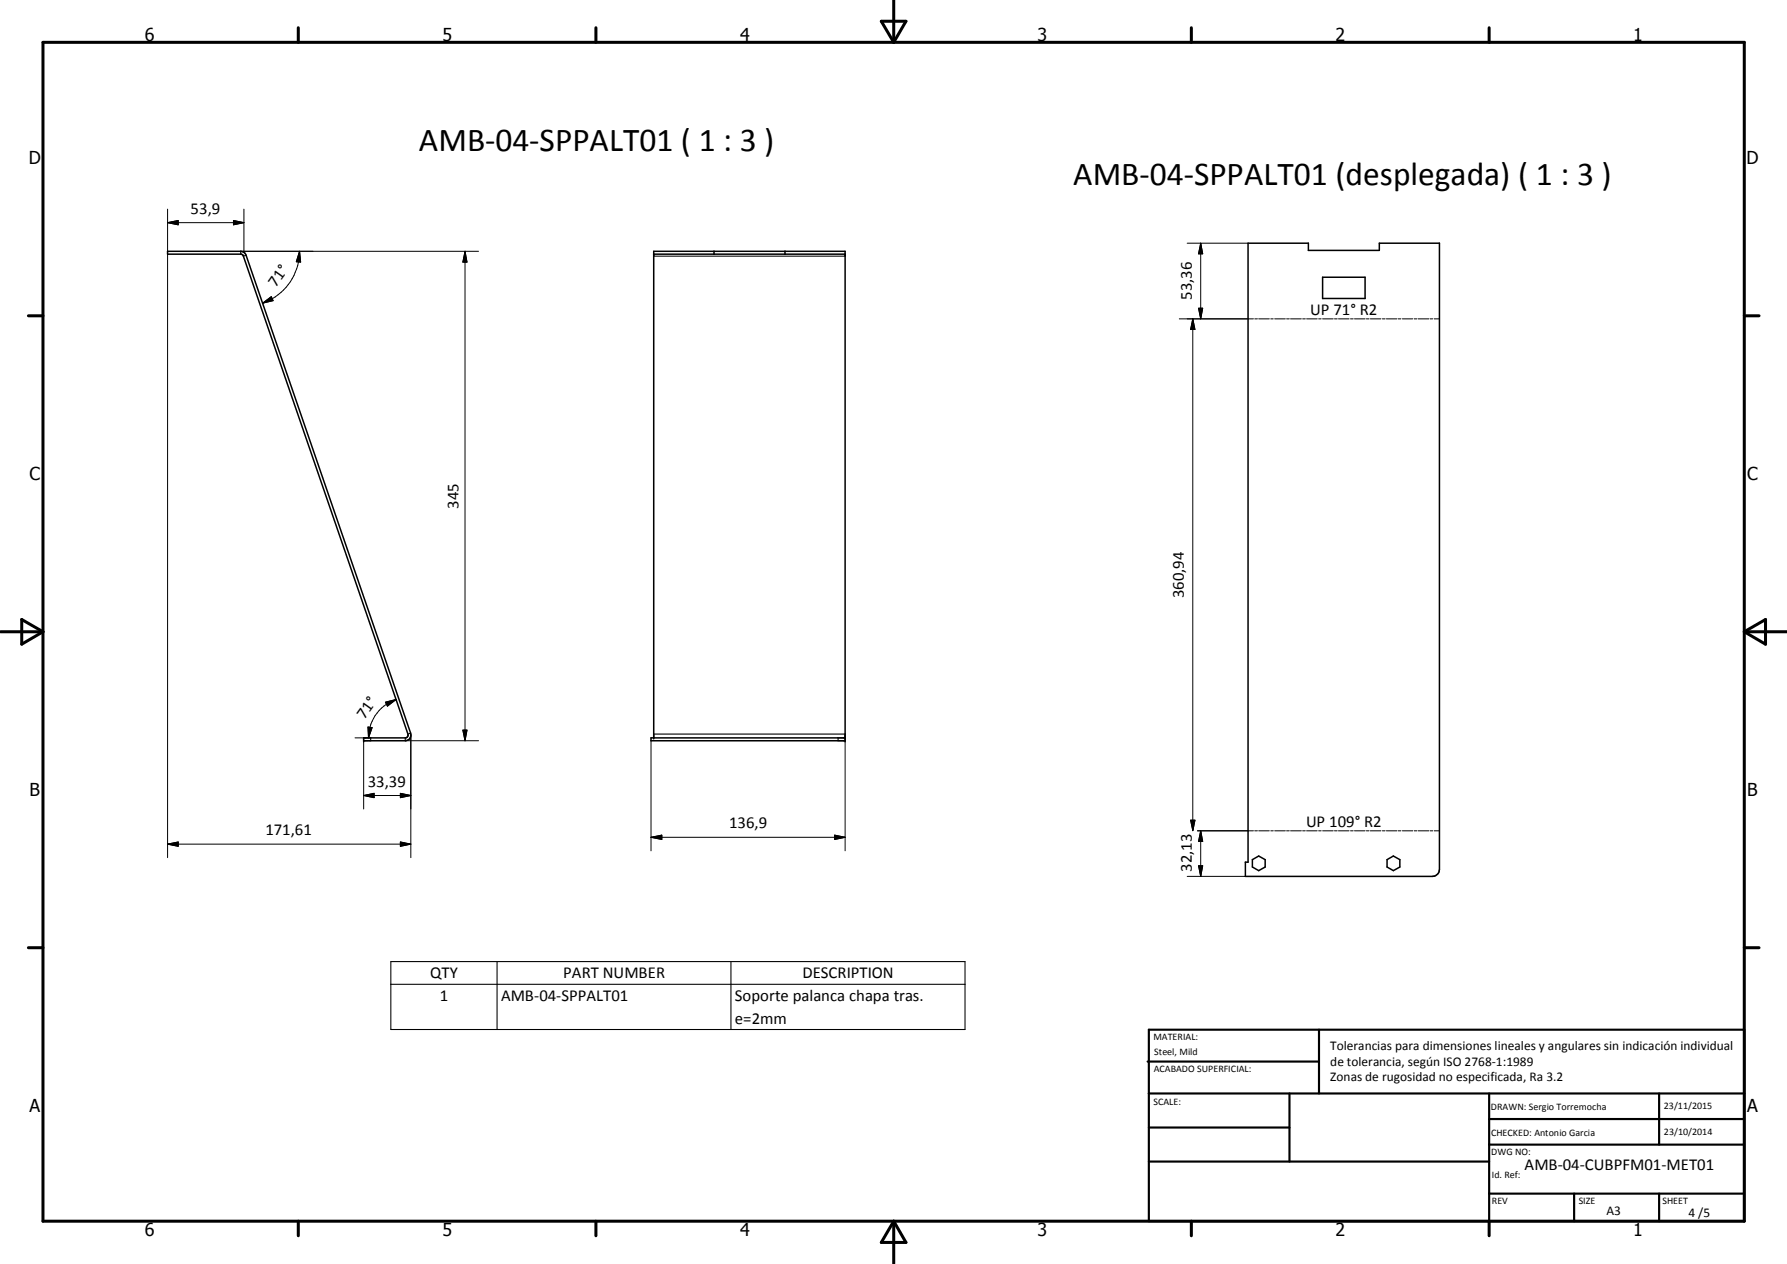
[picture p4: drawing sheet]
<svg xmlns="http://www.w3.org/2000/svg" width="420mm" height="297mm" viewBox="0 0 420 297" stroke-linecap="round" stroke-linejoin="round" font-family="sans-serif">
<path d="M39.4 59.1h17.2l.5 .1 .6 .5 38.9 112.6a1.37 1.37 0 0 1-1.3 1.8h-9.8v-.7h10l.3-.2 .2-.5-38.8-112.7-.4-.3h-17.4zM153.7 59.7h45M167.9 59.1v.6M184.6 59.1v.6M293.4 57.1h14.2v1.7h16.7v-1.7h14.1v147.2a1.73 1.73 0 0 1-1.6 1.7h-44v-3.4h.6zM311 65.2h10v4.9h-10zM153.7 173.4v-114.3h45v115h-45.6v-.7h45.6M294.5 202l1.4-.8 1.6 .8v1.8l-1.6 .8-1.4-.8zM326.1 202l1.5-.8 1.5 .8v1.8l-1.5 .8-1.5-.8z" fill="none" stroke="#000" stroke-width=".35"/>
<g fill="#000">
<circle cx="153.7" cy="59.7" r=".18"/>
<circle cx="198.7" cy="59.7" r=".18"/>
<circle cx="85.5" cy="173.4" r=".18"/>
<circle cx="85.5" cy="174.1" r=".18"/>
<circle cx="153.7" cy="173.4" r=".18"/>
<circle cx="198.7" cy="174.1" r=".18"/>
<circle cx="198.7" cy="173.4" r=".18"/>
</g>
<path d="M56.6 59.1v.6M57.9 60l-.7 .2M153.7 60.2h45M87.2 173.4v.7M95.3 173.4v.7M96.6 172.3l-.7 .2M153.7 172.5h45M197.1 173.4v.7M91.9 226h135v15.9h-135zM91.9 231.3h135M116.9 226v15.9M171.9 226v15.9" fill="none" stroke="#000" stroke-width=".25"/>
<g fill="none" stroke="#000" stroke-width=".24">
<path d="M39.4 52.3l2.5-.5v1zM39.4 52.3h18M39.4 49.1v10M39.4 59.7v141.8M54.9 51.8l2.5 .5-2.5 .5zM56.6 59.1h55.9M57.4 49.1v10.2M70.4 59.1l.3 2.5-1-.1zM70.4 59.1a12.8 12.8 0 0 1-3.7 9.1l-.6 .5a12.6 12.6 0 0 1-4.3 2.5M109.3 59.1l.5 2.5h-1zM109.3 59.1v115M279.1 57.1h14.3"/>
<path d="M282.3 57.1l.5 2.5h-1zM282.3 57.1v17.8M61.8 71.2l2-1.5 .4 1zM277.3 74.9h17.4M280.4 74.9l.6 2.5h-1.1zM280.4 74.9v120.2l-.5-2.4h1.1l-.5 2.4M281.8 72.4h1l-.5 2.5zM295 74.9h.6M295.9 74.9h2.5M298.8 74.9h.6M299.7 74.9h2.5M302.5 74.9h.6"/>
<path d="M303.4 74.9h2.6M306.3 74.9h.6M307.2 74.9h2.5M310 74.9h.6M311 74.9h2.5M313.8 74.9h.6M314.7 74.9h2.5M317.5 74.9h.7M318.5 74.9h2.5M321.3 74.9h.6M322.2 74.9h2.5M325 74.9h.7"/>
<path d="M326 74.9h2.5M328.7 74.9h.7M329.7 74.9h2.5M332.5 74.9h.7M333.4 74.9h2.5M336.2 74.9h.7M337.2 74.9h1.2M83.5 173.4h3.7M85.5 174.1v16M86.5 170.9l1 .1-.9 2.4zM90.6 165l2.5-.6-2 1.5zM93.1 164.4a9.5 9.5 0 0 0-6.5 9"/>
<path d="M95.3 174.1h17.2M96.6 172.7v28.8M108.8 171.6h1l-.5 2.5zM153.1 174.1v25.8M198.7 172.5v27.4M39.4 198.4l2.5-.5v1zM39.4 198.4h57.2M85.5 186.9l2.5-.5v1.1zM85.5 186.9h11.1M94.1 197.9l2.5 .5-2.5 .5zM94.1 186.4l2.5 .5-2.5 .6zM153.1 196.8l2.5-.5v1z"/>
<path d="M153.1 196.8h45.6M196.2 196.3l2.5 .5-2.5 .5zM279.9 192.7h1.1l-.6 2.5zM281.5 195.2h13.2M282.3 195.2l.5 2.5h-1zM282.3 195.2v10.8M295 195.2h.6M295.9 195.2h2.5M298.8 195.2h.6M299.7 195.2h2.5M302.5 195.2h.6M303.4 195.2h2.6"/>
<path d="M306.3 195.2h.6M307.2 195.2h2.5M310 195.2h.6M311 195.2h2.5M313.8 195.2h.6M314.7 195.2h2.5M317.5 195.2h.7M318.5 195.2h2.5M321.3 195.2h.6M322.2 195.2h2.5M325 195.2h.7M326 195.2h2.5"/>
<path d="M328.7 195.2h.7M329.7 195.2h2.5M332.5 195.2h.7M333.4 195.2h2.5M336.2 195.2h.7M337.2 195.2h1.2M279.1 206h13.7M281.8 203.5h1l-.5 2.5z"/>
</g>
<g fill="none" stroke="#000" stroke-width=".71">
<path d="M10.1 9.9h400v277.1h-400zM70.1 6.5v3.4M140.1 6.5v3.4M207.2 5h5.8l-2.9 4.9zM210.1 0v9.9M280.1 6.5v3.4M350.1 6.5v3.4M6.7 74.2h3.4M410.1 74.2h3.5M.1 148.5h10M5.1 145.6l5 2.9-5 2.9zM410.1 148.5h10"/>
<path d="M410.1 148.5l5-2.9v5.8zM6.7 222.7h3.4M410.1 222.7h3.5M70.1 287v3.4M140.1 287v3.4M210.1 287v10M210.1 287l2.9 5h-5.8zM280.1 287v3.4M350.1 287v3.4"/>
</g>
<g fill="none" stroke="#000" stroke-width=".51">
<path d="M269.8 249.5h40.3M270.1 242h140v45h-140zM270.1 257h140M303.2 257v16M310.1 242v15M350.1 257v30M390.1 257v12M270.1 265h33.1M270.1 273h80M350.1 269h60M350.1 263h60M350.1 280.5h60"/>
<path d="M370.1 280.5v6.5M390.1 280.5v6.5"/>
</g>
<g fill="#000">
<path d="M39.4 52.3l2.5-.5v1zM54.9 51.8l2.5 .5-2.5 .5zM282.3 57.1l.5 2.5h-1zM61.8 71.2l2-1.5 .4 1zM70.4 59.1l.3 2.5-1-.1zM109.3 59.1l.5 2.5h-1zM280.4 74.9l.6 2.5h-1.1zM281.8 72.4h1l-.5 2.5zM86.5 170.9l1 .1-.9 2.4zM90.6 165l2.5-.6-2 1.5zM108.8 171.6h1l-.5 2.5zM39.4 198.4l2.5-.5v1z"/>
<path d="M85.5 186.9l2.5-.5v1.1zM94.1 197.9l2.5 .5-2.5 .5zM94.1 186.4l2.5 .5-2.5 .6zM153.1 196.8l2.5-.5v1zM196.2 196.3l2.5 .5-2.5 .5zM279.9 192.7h1.1l-.6 2.5zM282.3 195.2l.5 2.5h-1zM281.8 203.5h1l-.5 2.5z"/>
</g>
<g font-size="7.9">
<text x="98.5" y="35.5">AMB-04-SPPALT01 ( 1 : 3 )</text>
<text x="252.3" y="43.5">AMB-04-SPPALT01 (desplegada) ( 1 : 3 )</text>
</g>
<g font-size="4.2">
<text x="34" y="9.6">6</text>
<text x="104" y="9.6">5</text>
<text x="174" y="9.6">4</text>
<text x="244" y="9.6">3</text>
<text x="314" y="9.6">2</text>
<text x="384" y="9.6">1</text>
<text x="6.8" y="38.7">D</text>
<text x="410.6" y="38.7">D</text>
<text x="7" y="112.9">C</text>
<text x="410.8" y="112.9">C</text>
<text x="7" y="187.1">B</text>
<text x="410.8" y="187.1">B</text>
<text x="7" y="261.4">A</text>
<text x="410.8" y="261.4">A</text>
<text x="34" y="290.4">6</text>
<text x="104" y="290.4">5</text>
<text x="174" y="290.4">4</text>
<text x="244" y="290.4">3</text>
<text x="314" y="290.4">2</text>
<text x="384" y="290.4">1</text>
</g>
<g font-size="3.9">
<text x="44.8" y="50.3">53,9</text>
<text x="64.9" y="67.6" transform="rotate(-55 64.9 67.6)">71°</text>
<text x="280.2" y="70.4" transform="rotate(-90 280.2 70.4)">53,36</text>
<text x="308" y="74.1">UP 71° R2</text>
<text x="107.8" y="119.6" transform="rotate(-90 107.8 119.6)">345</text>
<text x="278.4" y="140.6" transform="rotate(-90 278.4 140.6)">360,94</text>
<text x="85.7" y="169.2" transform="rotate(-54 85.7 169.2)">71°</text>
<text x="86.5" y="184.9">33,39</text>
<text x="62.4" y="196.3">171,61</text>
<text x="171.4" y="194.7">136,9</text>
<text x="307.1" y="194.4">UP 109° R2</text>
<text x="280.2" y="204.9" transform="rotate(-90 280.2 204.9)">32,13</text>
<text x="101.2" y="229.9">QTY</text>
<text x="132.4" y="229.9">PART NUMBER</text>
<text x="188.7" y="229.9">DESCRIPTION</text>
<text x="103.4" y="235.2">1</text>
<text x="117.8" y="235.2">AMB-04-SPPALT01</text>
<text x="172.8" y="235.3">Soporte palanca chapa tras.</text>
<text x="172.8" y="240.7">e=2mm</text>
<text x="358.5" y="275">AMB-04-CUBPFM01-MET01</text>
</g>
<g font-size="3.1">
<text x="312.7" y="246.8">Tolerancias para dimensiones lineales y angulares sin indicación individual</text>
<text x="312.7" y="250.4">de tolerancia, según ISO 2768-1:1989</text>
<text x="312.7" y="254">Zonas de rugosidad no especificada, Ra 3.2</text>
<text x="377.7" y="285.6">A3</text>
<text x="397" y="285.9">4 /5</text>
</g>
<g font-size="2.4">
<text x="271.2" y="244.4">MATERIAL:</text>
<text x="271.3" y="252">ACABADO SUPERFICIAL:</text>
<text x="271.4" y="247.9">Steel, Mild</text>
<text x="271.2" y="259.7">SCALE:</text>
<text x="350.6" y="260.8">DRAWN: Sergio Torremocha</text>
<text x="391.2" y="260.6">23/11/2015</text>
<text x="350.6" y="267">CHECKED: Antonio Garcia</text>
<text x="391.2" y="266.7">23/10/2014</text>
<text x="350.6" y="271.4">DWG NO:</text>
<text x="350.8" y="276.9">Id. Ref:</text>
<text x="350.8" y="282.8">REV</text>
<text x="371.2" y="282.9">SIZE</text>
<text x="390.9" y="282.9">SHEET</text>
</g>
</svg>
